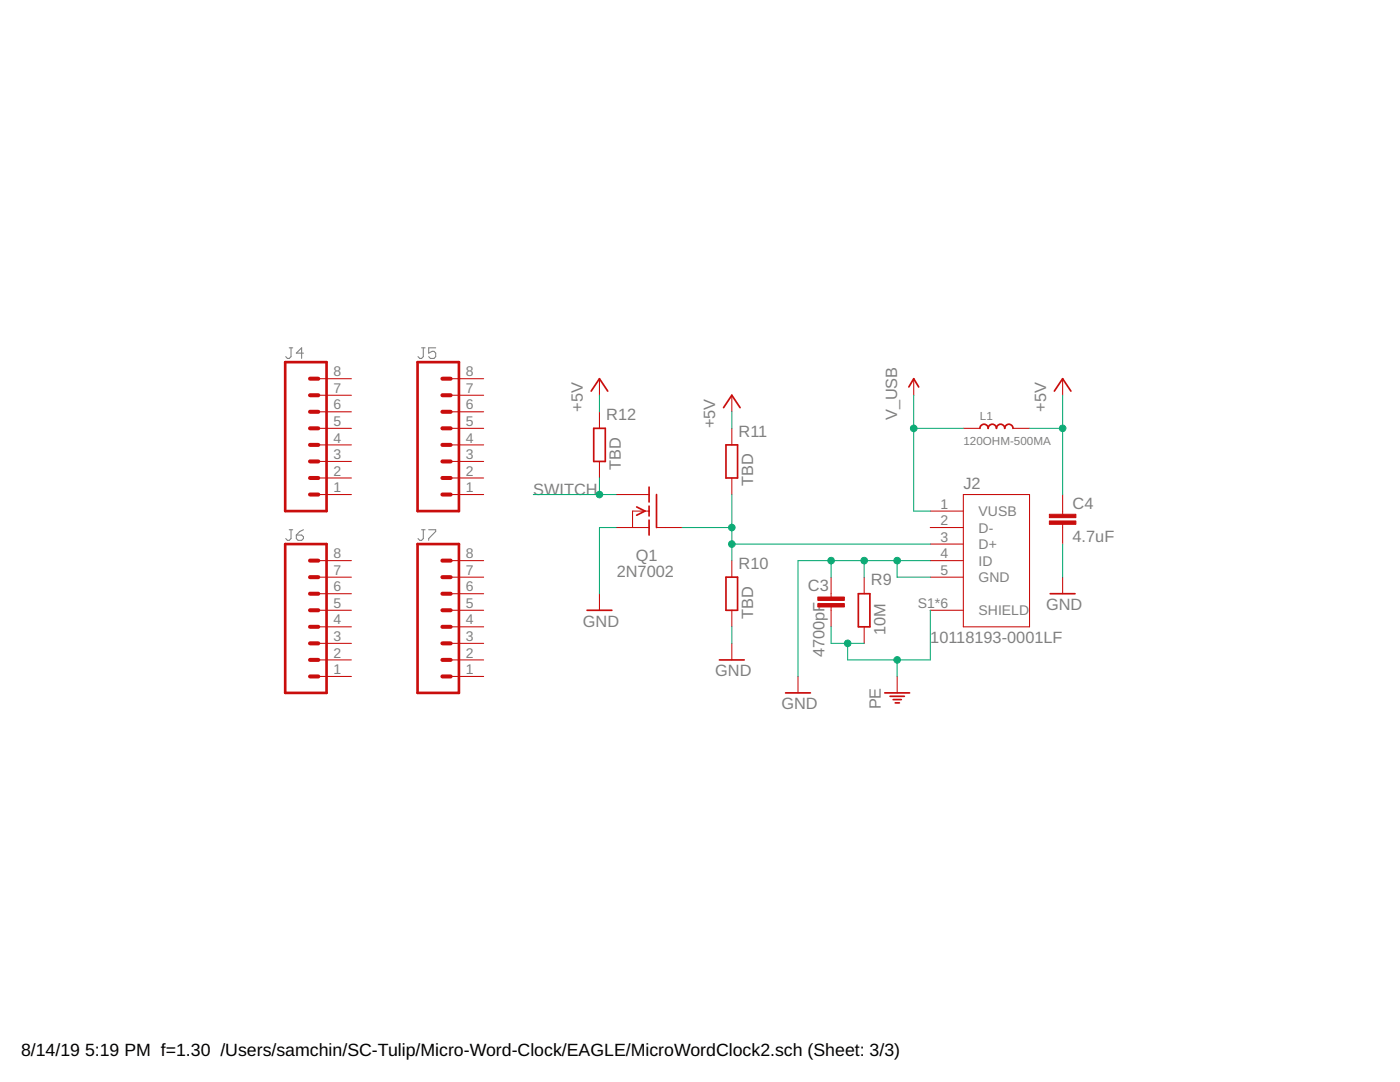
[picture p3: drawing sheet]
<svg xmlns="http://www.w3.org/2000/svg" width="279mm" height="216mm" viewBox="0 0 279 216" stroke-linecap="round" stroke-linejoin="round" font-family="sans-serif">
<g fill="none" stroke="#808080" stroke-width=".21">
<path d="M57.7 69.4h.7M58.1 69.4v1.8l-.4 .3h-.3l-.4-.3M60.6 70.5h-1.5l1.1-1.1v2.1M84.1 69.4h.7M84.5 69.4v1.8l-.4 .3h-.3l-.4-.3M87 69.4h-1.4v1.1l.7-.4h.3l.4 .4v.7l-.4 .3h-.7l-.3-.3M57.7 105.7h.7M58.1 105.7v1.8l-.4 .3h-.3l-.4-.3M59.1 106.8h1.1l.4 .3v.4l-.4 .3h-.7l-.4-.3zM60.6 105.7l-.8 .3-.7 .8M84.1 105.7h.7M84.5 105.7v1.8l-.4 .3h-.3l-.4-.3"/>
<path d="M85.6 105.7h1.4v.3l-1.4 1.5v.3"/>
</g>
<path d="M56.9 72.3h8.3v29.7h-8.3zM83.3 72.3h8.3v29.7h-8.3zM56.9 108.6h8.3v29.7h-8.3zM83.3 108.6h8.3v29.7h-8.3z" fill="none" stroke="#c90d0c" stroke-width=".53"/>
<g fill="none" stroke="#c90d0c" stroke-width=".8">
<path d="M61.9 78.9h1.6M61.9 75.6h1.6M88.3 78.9h1.6M88.3 75.6h1.6M61.9 92.1h1.6M61.9 95.4h1.6M61.9 98.7h1.6M61.9 85.5h1.6M61.9 88.8h1.6M61.9 82.2h1.6M88.3 92.1h1.6M88.3 95.4h1.6"/>
<path d="M88.3 98.7h1.6M88.3 85.5h1.6M88.3 88.8h1.6M88.3 82.2h1.6M61.9 118.5h1.6M61.9 115.2h1.6M61.9 111.9h1.6M88.3 118.5h1.6M88.3 115.2h1.6M88.3 111.9h1.6M61.9 128.4h1.6M61.9 131.7h1.6"/>
<path d="M61.9 135h1.6M61.9 121.8h1.6M61.9 125.1h1.6M88.3 128.4h1.6M88.3 131.7h1.6M88.3 135h1.6M88.3 121.8h1.6M88.3 125.1h1.6"/>
</g>
<g fill="none" stroke="#c90d0c" stroke-width=".21">
<path d="M63.5 78.9h6.6M63.5 75.6h6.6M89.9 78.9h6.6M89.9 75.6h6.6M119.6 75.6v3.3M146 78.9v3.3M182.4 75.6v3.3M212.1 75.6v3.3M63.5 98.7h6.6M63.5 95.4h6.6M63.5 92.1h6.6M63.5 88.8h6.6"/>
<path d="M63.5 85.5h6.6M63.5 82.2h6.6M89.9 98.7h6.6M89.9 95.4h6.6M89.9 92.1h6.6M89.9 88.8h6.6M89.9 85.5h6.6M89.9 82.2h6.6M119.6 82.2v3.3M119.6 92.1v3.3M122.9 98.7h6.6M146 85.5v3.3"/>
<path d="M146 95.4v3.3M192.3 98.7h13.2v26.4h-13.2zM192.3 85.5h3.3M202.2 85.5h3.3M212.1 98.7v3.9M63.5 118.5h6.6M63.5 115.2h6.6M63.5 111.9h6.6M89.9 118.5h6.6M89.9 115.2h6.6M89.9 111.9h6.6M119.6 118.5v3.3"/>
<path d="M122.9 105.3h6.6M129.5 102h-3.3v3.3M131.1 105.3h5M146 111.9v3.3M165.9 115.2v3.9M172.5 115.2v3.3M185.7 115.2h6.6M185.7 111.9h6.6M185.7 102h6.6M185.7 105.3h6.6M185.7 108.6h6.6M212.1 104.6v4"/>
<path d="M212.1 115.2v3.3M63.5 135h6.6M63.5 131.7h6.6M63.5 128.4h6.6M63.5 125.1h6.6M63.5 121.8h6.6M89.9 135h6.6M89.9 131.7h6.6M89.9 128.4h6.6M89.9 125.1h6.6M89.9 121.8h6.6M146 121.8v3.3"/>
<path d="M146 128.4v3.3M159.3 135v3.3M165.9 121.1v4M172.5 125.1v3.3M179 135v3.3M185.7 121.8h6.6"/>
</g>
<g fill="none" stroke="#c90d0c" stroke-width=".34">
<path d="M118 78l1.6-2.4 1.7 2.4M181.4 77.2l1-1.6 .9 1.6M210.4 78l1.7-2.4 1.6 2.4M118.5 85.5h2.3v6.6h-2.3zM129.5 97.2v3M131 98.7v6.6M144.4 81.3l1.6-2.4 1.7 2.4M144.9 88.8h2.3v6.6h-2.3zM195.6 85.5a.83 .83 0 0 1 .8-.9 .83 .83 0 0 1 .8 .9 .83 .83 0 0 1 .8-.9 .83 .83 0 0 1 .9 .9 .83 .83 0 0 1 .8-.9 .83 .83 0 0 1 .8 .9 .83 .83 0 0 1 .8-.9 .83 .83 0 0 1 .9 .9M127.1 101.2l1.6 .8-1.6 .8M129.5 101v2M129.5 103.8v3"/>
<path d="M144.9 115.2h2.3v6.6h-2.3zM171.3 118.5h2.3v6.6h-2.3zM209.6 118.5h4.9M117.2 121.8h4.9M143.6 131.7h4.9M156.8 138.3h4.9M176.6 138.3h4.9M177.6 138.9h2.9M178.2 139.6h1.7M178.7 140.3h.8"/>
</g>
<g fill="#c90d0c" stroke="#c90d0c" stroke-width=".2">
<path d="M163.2 120.4h5.3v.7h-5.3z"/>
<path d="M163.2 119.1h5.3v.7h-5.3z"/>
<path d="M209.4 103.9h5.3v.7h-5.3z"/>
<path d="M209.4 102.6h5.3v.7h-5.3z"/>
</g>
<g fill="none" stroke="#0dab76" stroke-width=".21">
<path d="M119.6 78.9v3.3M182.4 78.9v23.1h3.3M212.1 78.9v19.8M106.4 98.7h16.5M119.6 95.4v3.3M146 82.2v3.3M146 98.7v13.2M182.4 85.5h9.9M205.5 85.5h6.6M122.9 105.3h-3.3v13.2M136.1 105.3h9.9M146 108.6h39.7"/>
<path d="M165.9 111.9v3.3M172.5 111.9v3.3M179 111.9v3.3h6.7M185.7 111.9h-26.4v23.1M212.1 108.6v6.6M146 125.1v3.3M165.9 125.1v3.3h6.6M179 131.7v3.3M185.7 121.8v9.9h-16.5v-3.3"/>
</g>
<g fill="#0dab76" stroke="#0dab76" stroke-width=".2">
<circle cx="179" cy="111.9" r=".66"/>
<circle cx="165.9" cy="111.9" r=".66"/>
<circle cx="172.5" cy="111.9" r=".66"/>
<circle cx="212.1" cy="85.5" r=".66"/>
<circle cx="182.4" cy="85.5" r=".66"/>
<circle cx="169.2" cy="128.4" r=".66"/>
<circle cx="179" cy="131.7" r=".66"/>
<circle cx="146" cy="108.6" r=".66"/>
<circle cx="146" cy="105.3" r=".66"/>
<circle cx="119.6" cy="98.7" r=".66"/>
</g>
<g font-size="3.5">
<text x="4.2" y="210.7">8/14/19</text>
<text x="17" y="210.7">5:19 PM f=1.30 /Users/samchin/SC-Tulip/Micro-Word-Clock/EAGLE/MicroWordClock2.sch (Sheet: 3/3)</text>
</g>
<g font-size="3.3" fill="#808080">
<text x="116.3" y="82.2" transform="rotate(-90 116.3 82.2)">+5V</text>
<text x="121" y="83.8">R12</text>
<text x="179.1" y="83.9" transform="rotate(-90 179.1 83.9)">V_USB</text>
<text x="208.8" y="82.2" transform="rotate(-90 208.8 82.2)">+5V</text>
<text x="142.7" y="85.5" transform="rotate(-90 142.7 85.5)">+5V</text>
<text x="147.4" y="87.1">R11</text>
<text x="123.9" y="93.7" transform="rotate(-90 123.9 93.7)">TBD</text>
<text x="106.4" y="98.7">SWITCH</text>
<text x="150.3" y="97" transform="rotate(-90 150.3 97)">TBD</text>
<text x="192.3" y="97.7">J2</text>
<text x="214.1" y="101.5">C4</text>
<text x="126.9" y="111.9">Q1</text>
<text x="147.4" y="113.5">R10</text>
<text x="214.1" y="108.1">4.7uF</text>
<text x="123.1" y="115.2">2N7002</text>
<text x="161.2" y="118">C3</text>
<text x="173.8" y="116.8">R9</text>
<text x="116.3" y="125.1">GND</text>
<text x="150.3" y="123.4" transform="rotate(-90 150.3 123.4)">TBD</text>
<text x="208.8" y="121.8">GND</text>
<text x="164.5" y="131.2" transform="rotate(-90 164.5 131.2)">4700pF</text>
<text x="176.7" y="126.7" transform="rotate(-90 176.7 126.7)">10M</text>
<text x="185.7" y="128.4">10118193-0001LF</text>
<text x="142.7" y="135">GND</text>
<text x="156" y="141.6">GND</text>
<text x="175.8" y="141.6" transform="rotate(-90 175.8 141.6)">PE</text>
</g>
<g font-size="2.8" fill="#808080">
<text x="66.6" y="75.1">8</text>
<text x="93" y="75.1">8</text>
<text x="66.6" y="81.7">6</text>
<text x="66.6" y="78.4">7</text>
<text x="93" y="81.7">6</text>
<text x="93" y="78.4">7</text>
<text x="66.6" y="88.3">4</text>
<text x="66.6" y="85">5</text>
<text x="93" y="88.3">4</text>
<text x="93" y="85">5</text>
<text x="66.6" y="94.9">2</text>
<text x="66.6" y="91.6">3</text>
<text x="93" y="94.9">2</text>
<text x="93" y="91.6">3</text>
<text x="66.6" y="98.2">1</text>
<text x="93" y="98.2">1</text>
<text x="187.7" y="101.5">1</text>
<text x="187.7" y="104.8">2</text>
<text x="195.3" y="103">VUSB</text>
<text x="195.3" y="106.3">D-</text>
<text x="66.6" y="111.4">8</text>
<text x="93" y="111.4">8</text>
<text x="187.7" y="108.1">3</text>
<text x="187.7" y="111.4">4</text>
<text x="195.3" y="109.6">D+</text>
<text x="195.3" y="112.9">ID</text>
<text x="66.6" y="118">6</text>
<text x="66.6" y="114.7">7</text>
<text x="93" y="118">6</text>
<text x="93" y="114.7">7</text>
<text x="187.7" y="114.7">5</text>
<text x="195.3" y="116.2">GND</text>
<text x="66.6" y="124.6">4</text>
<text x="66.6" y="121.3">5</text>
<text x="93" y="124.6">4</text>
<text x="93" y="121.3">5</text>
<text x="183.2" y="121.3">S1*6</text>
<text x="195.3" y="122.8">SHIELD</text>
<text x="66.6" y="131.2">2</text>
<text x="66.6" y="127.9">3</text>
<text x="93" y="131.2">2</text>
<text x="93" y="127.9">3</text>
<text x="66.6" y="134.5">1</text>
<text x="93" y="134.5">1</text>
</g>
<g font-size="2.3" fill="#808080">
<text x="195.6" y="83.8">L1</text>
<text x="192.3" y="88.8">120OHM-500MA</text>
</g>
</svg>
